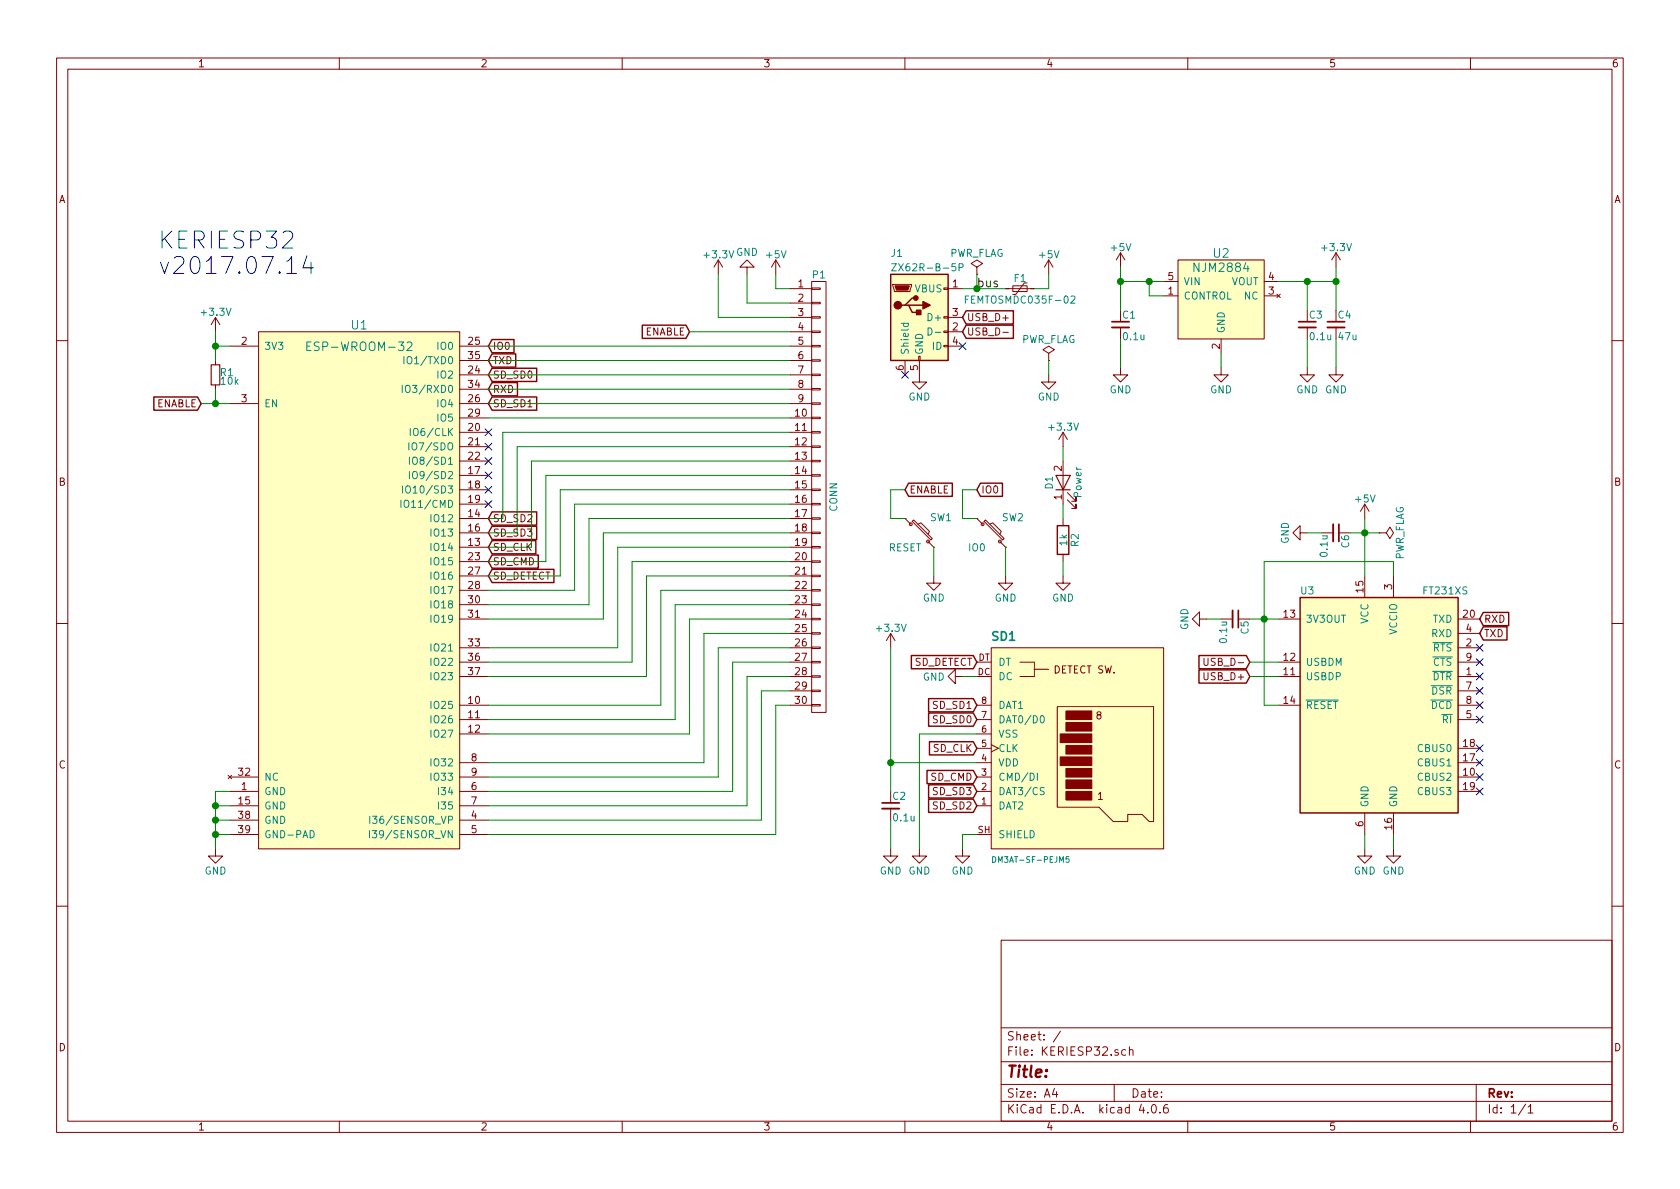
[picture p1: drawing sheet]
EESchema Schematic File Version 2
LIBS:power
LIBS:device
LIBS:transistors
LIBS:conn
LIBS:linear
LIBS:regul
LIBS:74xx
LIBS:cmos4000
LIBS:adc-dac
LIBS:memory
LIBS:xilinx
LIBS:microcontrollers
LIBS:dsp
LIBS:microchip
LIBS:analog_switches
LIBS:motorola
LIBS:texas
LIBS:intel
LIBS:audio
LIBS:interface
LIBS:digital-audio
LIBS:philips
LIBS:display
LIBS:cypress
LIBS:siliconi
LIBS:opto
LIBS:atmel
LIBS:contrib
LIBS:valves
LIBS:KERIESP32-cache
EELAYER 25 0
EELAYER END
$Descr A4 11693 8268
encoding utf-8
Sheet 1 1
Title ""
Date ""
Rev ""
Comp ""
Comment1 ""
Comment2 ""
Comment3 ""
Comment4 ""
$EndDescr
$Comp
L GND #PWR01
U 1 1
P 1500 5900
F 0 "#PWR01" H 1500 5650 50  0001 C CNN
F 1 "GND" H 1500 5750 50  0000 C CNN
F 2 "" H 1500 5900 50  0000 C CNN
F 3 "" H 1500 5900 50  0000 C CNN
	1    1500 5900
	1    0    0    -1  
$EndComp
Text GLabel 1400 2800 0    50   Input ~ 0
ENABLE
$Comp
L R_Small R1
U 1 1
P 1500 2600
F 0 "R1" H 1530 2620 50  0000 L CNN
F 1 "10k" H 1530 2560 50  0000 L CNN
F 2 "Resistors_SMD:R_0603" H 1500 2600 50  0001 C CNN
F 3 "" H 1500 2600 50  0000 C CNN
	1    1500 2600
	1    0    0    -1  
$EndComp
$Comp
L ESP-WROOM-32 U1
U 1 1
P 2500 3800
F 0 "U1" H 2500 5350 60  0000 C CNN
F 1 "ESP-WROOM-32" H 2500 5200 60  0000 C CNN
F 2 "KERIESP32:ESP-WROOM-32" H 2500 5300 60  0001 C CNN
F 3 "" H 2050 4900 60  0001 C CNN
	1    2500 3800
	1    0    0    -1  
$EndComp
$Comp
L NJM2884 U2
U 1 1
P 8500 1950
F 0 "U2" H 8500 2150 60  0000 C CNN
F 1 "NJM2884" H 8500 2050 60  0000 C CNN
F 2 "TO_SOT_Packages_SMD:SOT89-5_Housing" H 8500 2050 60  0001 C CNN
F 3 "" H 8500 2050 60  0000 C CNN
	1    8500 1950
	1    0    0    -1  
$EndComp
$Comp
L GND #PWR02
U 1 1
P 8500 2550
F 0 "#PWR02" H 8500 2300 50  0001 C CNN
F 1 "GND" H 8500 2400 50  0000 C CNN
F 2 "" H 8500 2550 50  0000 C CNN
F 3 "" H 8500 2550 50  0000 C CNN
	1    8500 2550
	1    0    0    -1  
$EndComp
$Comp
L C_Small C1
U 1 1
P 7800 2250
F 0 "C1" H 7810 2320 50  0000 L CNN
F 1 "0.1u" H 7810 2170 50  0000 L CNN
F 2 "Capacitors_SMD:C_0603" H 7800 2250 50  0001 C CNN
F 3 "" H 7800 2250 50  0000 C CNN
	1    7800 2250
	1    0    0    -1  
$EndComp
$Comp
L C_Small C3
U 1 1
P 9100 2250
F 0 "C3" H 9110 2320 50  0000 L CNN
F 1 "0.1u" H 9110 2170 50  0000 L CNN
F 2 "Capacitors_SMD:C_0603" H 9100 2250 50  0001 C CNN
F 3 "" H 9100 2250 50  0000 C CNN
	1    9100 2250
	1    0    0    -1  
$EndComp
$Comp
L C_Small C4
U 1 1
P 9300 2250
F 0 "C4" H 9310 2320 50  0000 L CNN
F 1 "47u" H 9310 2170 50  0000 L CNN
F 2 "Capacitors_SMD:C_1206" H 9300 2250 50  0001 C CNN
F 3 "" H 9300 2250 50  0000 C CNN
	1    9300 2250
	1    0    0    -1  
$EndComp
$Comp
L GND #PWR03
U 1 1
P 7800 2550
F 0 "#PWR03" H 7800 2300 50  0001 C CNN
F 1 "GND" H 7800 2400 50  0000 C CNN
F 2 "" H 7800 2550 50  0000 C CNN
F 3 "" H 7800 2550 50  0000 C CNN
	1    7800 2550
	1    0    0    -1  
$EndComp
$Comp
L GND #PWR04
U 1 1
P 9100 2550
F 0 "#PWR04" H 9100 2300 50  0001 C CNN
F 1 "GND" H 9100 2400 50  0000 C CNN
F 2 "" H 9100 2550 50  0000 C CNN
F 3 "" H 9100 2550 50  0000 C CNN
	1    9100 2550
	1    0    0    -1  
$EndComp
$Comp
L GND #PWR05
U 1 1
P 9300 2550
F 0 "#PWR05" H 9300 2300 50  0001 C CNN
F 1 "GND" H 9300 2400 50  0000 C CNN
F 2 "" H 9300 2550 50  0000 C CNN
F 3 "" H 9300 2550 50  0000 C CNN
	1    9300 2550
	1    0    0    -1  
$EndComp
$Comp
L +5V #PWR06
U 1 1
P 7800 1850
F 0 "#PWR06" H 7800 1700 50  0001 C CNN
F 1 "+5V" H 7800 1990 50  0000 C CNN
F 2 "" H 7800 1850 50  0000 C CNN
F 3 "" H 7800 1850 50  0000 C CNN
	1    7800 1850
	1    0    0    -1  
$EndComp
$Comp
L +3.3V #PWR07
U 1 1
P 9300 1850
F 0 "#PWR07" H 9300 1700 50  0001 C CNN
F 1 "+3.3V" H 9300 1990 50  0000 C CNN
F 2 "" H 9300 1850 50  0000 C CNN
F 3 "" H 9300 1850 50  0000 C CNN
	1    9300 1850
	1    0    0    -1  
$EndComp
$Comp
L +5V #PWR08
U 1 1
P 5400 1900
F 0 "#PWR08" H 5400 1750 50  0001 C CNN
F 1 "+5V" H 5400 2040 50  0000 C CNN
F 2 "" H 5400 1900 50  0000 C CNN
F 3 "" H 5400 1900 50  0000 C CNN
	1    5400 1900
	1    0    0    -1  
$EndComp
$Comp
L +3.3V #PWR09
U 1 1
P 5000 1900
F 0 "#PWR09" H 5000 1750 50  0001 C CNN
F 1 "+3.3V" H 5000 2040 50  0000 C CNN
F 2 "" H 5000 1900 50  0000 C CNN
F 3 "" H 5000 1900 50  0000 C CNN
	1    5000 1900
	1    0    0    -1  
$EndComp
$Comp
L GND #PWR010
U 1 1
P 5200 1900
F 0 "#PWR010" H 5200 1650 50  0001 C CNN
F 1 "GND" H 5200 1750 50  0000 C CNN
F 2 "" H 5200 1900 50  0000 C CNN
F 3 "" H 5200 1900 50  0000 C CNN
	1    5200 1900
	-1   0    0    1   
$EndComp
Text GLabel 4800 2300 0    50   Input ~ 0
ENABLE
$Comp
L +3.3V #PWR011
U 1 1
P 1500 2300
F 0 "#PWR011" H 1500 2150 50  0001 C CNN
F 1 "+3.3V" H 1500 2440 50  0000 C CNN
F 2 "" H 1500 2300 50  0000 C CNN
F 3 "" H 1500 2300 50  0000 C CNN
	1    1500 2300
	1    0    0    -1  
$EndComp
$Comp
L SW_PUSH_SMALL SW1
U 1 1
P 6400 3700
F 0 "SW1" H 6550 3810 50  0000 C CNN
F 1 "RESET" H 6300 3600 50  0000 C CNN
F 2 "KERIESP32:SW_PUSH" H 6400 3700 50  0001 C CNN
F 3 "" H 6400 3700 50  0000 C CNN
	1    6400 3700
	1    0    0    -1  
$EndComp
$Comp
L GND #PWR012
U 1 1
P 6500 4000
F 0 "#PWR012" H 6500 3750 50  0001 C CNN
F 1 "GND" H 6500 3850 50  0000 C CNN
F 2 "" H 6500 4000 50  0000 C CNN
F 3 "" H 6500 4000 50  0000 C CNN
	1    6500 4000
	1    0    0    -1  
$EndComp
Text GLabel 6300 3400 2    50   Input ~ 0
ENABLE
$Comp
L SW_PUSH_SMALL SW2
U 1 1
P 6900 3700
F 0 "SW2" H 7050 3810 50  0000 C CNN
F 1 "IO0" H 6800 3600 50  0000 C CNN
F 2 "KERIESP32:SW_PUSH" H 6900 3700 50  0001 C CNN
F 3 "" H 6900 3700 50  0000 C CNN
	1    6900 3700
	1    0    0    -1  
$EndComp
$Comp
L GND #PWR013
U 1 1
P 7000 4000
F 0 "#PWR013" H 7000 3750 50  0001 C CNN
F 1 "GND" H 7000 3850 50  0000 C CNN
F 2 "" H 7000 4000 50  0000 C CNN
F 3 "" H 7000 4000 50  0000 C CNN
	1    7000 4000
	1    0    0    -1  
$EndComp
Text GLabel 6800 3400 2    50   Input ~ 0
IO0
Text GLabel 3400 2400 2    50   Input ~ 0
IO0
$Comp
L Micro_SD SD1
U 1 1
P 7500 5250
F 0 "SD1" H 6900 6050 60  0000 L BNB
F 1 "DM3AT-SF-PEJM5" H 6900 4550 40  0000 L TNN
F 2 "KERIESP32:HIROSE-MICROSD-DM3AT-SF" H 6900 4350 40  0001 L CNN
F 3 "" V 7460 5190 60  0001 C CNN
F 4 "-" H 6900 6150 40  0001 L BNN "Part"
F 5 "Connector" H 6900 6250 40  0001 L BNN "Family"
	1    7500 5250
	1    0    0    -1  
$EndComp
Text GLabel 3400 2600 2    50   Input ~ 0
SD_SD0
Text GLabel 3400 2800 2    50   Input ~ 0
SD_SD1
Text GLabel 3400 3600 2    50   Input ~ 0
SD_SD2
Text GLabel 3400 3700 2    50   Input ~ 0
SD_SD3
Text GLabel 3400 3800 2    50   Input ~ 0
SD_CLK
Text GLabel 3400 3900 2    50   Input ~ 0
SD_CMD
Text GLabel 3400 4000 2    50   Input ~ 0
SD_DETECT
Text GLabel 6800 5000 0    50   Input ~ 0
SD_SD0
Text GLabel 6800 4900 0    50   Input ~ 0
SD_SD1
Text GLabel 6800 5600 0    50   Input ~ 0
SD_SD2
Text GLabel 6800 5500 0    50   Input ~ 0
SD_SD3
Text GLabel 6800 5200 0    50   Input ~ 0
SD_CLK
Text GLabel 6800 5400 0    50   Input ~ 0
SD_CMD
Text GLabel 6800 4600 0    50   Input ~ 0
SD_DETECT
$Comp
L GND #PWR014
U 1 1
P 6700 4700
F 0 "#PWR014" H 6700 4450 50  0001 C CNN
F 1 "GND" V 6700 4500 50  0000 C CNN
F 2 "" H 6700 4700 50  0000 C CNN
F 3 "" H 6700 4700 50  0000 C CNN
	1    6700 4700
	0    1    1    0   
$EndComp
$Comp
L GND #PWR015
U 1 1
P 6700 5900
F 0 "#PWR015" H 6700 5650 50  0001 C CNN
F 1 "GND" H 6700 5750 50  0000 C CNN
F 2 "" H 6700 5900 50  0000 C CNN
F 3 "" H 6700 5900 50  0000 C CNN
	1    6700 5900
	1    0    0    -1  
$EndComp
$Comp
L GND #PWR016
U 1 1
P 6400 5900
F 0 "#PWR016" H 6400 5650 50  0001 C CNN
F 1 "GND" H 6400 5750 50  0000 C CNN
F 2 "" H 6400 5900 50  0000 C CNN
F 3 "" H 6400 5900 50  0000 C CNN
	1    6400 5900
	1    0    0    -1  
$EndComp
$Comp
L +3.3V #PWR017
U 1 1
P 6200 4500
F 0 "#PWR017" H 6200 4350 50  0001 C CNN
F 1 "+3.3V" H 6200 4640 50  0000 C CNN
F 2 "" H 6200 4500 50  0000 C CNN
F 3 "" H 6200 4500 50  0000 C CNN
	1    6200 4500
	1    0    0    -1  
$EndComp
$Comp
L C_Small C2
U 1 1
P 6200 5600
F 0 "C2" H 6210 5670 50  0000 L CNN
F 1 "0.1u" H 6210 5520 50  0000 L CNN
F 2 "Capacitors_SMD:C_0603" H 6200 5600 50  0001 C CNN
F 3 "" H 6200 5600 50  0000 C CNN
	1    6200 5600
	1    0    0    -1  
$EndComp
$Comp
L GND #PWR018
U 1 1
P 6200 5900
F 0 "#PWR018" H 6200 5650 50  0001 C CNN
F 1 "GND" H 6200 5750 50  0000 C CNN
F 2 "" H 6200 5900 50  0000 C CNN
F 3 "" H 6200 5900 50  0000 C CNN
	1    6200 5900
	1    0    0    -1  
$EndComp
$Comp
L USB_OTG J1
U 1 1
P 6400 2200
F 0 "J1" H 6200 2650 50  0000 L CNN
F 1 "ZX62R-B-5P" H 6200 2550 50  0000 L CNN
F 2 "KERIESP32:ZX62R-B-5P" H 6550 2150 50  0001 C CNN
F 3 "" H 6550 2150 50  0001 C CNN
	1    6400 2200
	1    0    0    -1  
$EndComp
$Comp
L Polyfuse_Small F1
U 1 1
P 7100 2000
F 0 "F1" V 7025 2000 50  0000 C CNN
F 1 "FEMTOSMDC035F-02" V 7175 2000 50  0000 C CNN
F 2 "Capacitors_SMD:C_0603" H 7150 1800 50  0001 L CNN
F 3 "" H 7100 2000 50  0001 C CNN
	1    7100 2000
	0    1    1    0   
$EndComp
$Comp
L +5V #PWR019
U 1 1
P 7300 1900
F 0 "#PWR019" H 7300 1750 50  0001 C CNN
F 1 "+5V" H 7300 2040 50  0000 C CNN
F 2 "" H 7300 1900 50  0001 C CNN
F 3 "" H 7300 1900 50  0001 C CNN
	1    7300 1900
	1    0    0    -1  
$EndComp
$Comp
L GND #PWR020
U 1 1
P 6400 2600
F 0 "#PWR020" H 6400 2350 50  0001 C CNN
F 1 "GND" H 6400 2450 50  0000 C CNN
F 2 "" H 6400 2600 50  0001 C CNN
F 3 "" H 6400 2600 50  0001 C CNN
	1    6400 2600
	1    0    0    -1  
$EndComp
Text GLabel 6700 2300 2    50   Input ~ 0
USB_D-
Text GLabel 6700 2200 2    50   Input ~ 0
USB_D+
Text GLabel 8700 4700 0    50   Input ~ 0
USB_D+
Text GLabel 8700 4600 0    50   Input ~ 0
USB_D-
NoConn ~ 6300 2600
NoConn ~ 6700 2400
Text GLabel 3400 2500 2    50   Input ~ 0
TXD
Text GLabel 3400 2700 2    50   Input ~ 0
RXD
Text GLabel 10300 4300 2    50   Input ~ 0
RXD
Text GLabel 10300 4400 2    50   Input ~ 0
TXD
$Comp
L +5V #PWR021
U 1 1
P 9500 3600
F 0 "#PWR021" H 9500 3450 50  0001 C CNN
F 1 "+5V" H 9500 3740 50  0000 C CNN
F 2 "" H 9500 3600 50  0001 C CNN
F 3 "" H 9500 3600 50  0001 C CNN
	1    9500 3600
	1    0    0    -1  
$EndComp
$Comp
L C_Small C5
U 1 1
P 8600 4300
F 0 "C5" H 8610 4370 50  0000 L CNN
F 1 "0.1u" H 8610 4220 50  0000 L CNN
F 2 "Capacitors_SMD:C_0603" H 8600 4300 50  0001 C CNN
F 3 "" H 8600 4300 50  0001 C CNN
	1    8600 4300
	0    1    1    0   
$EndComp
$Comp
L C_Small C6
U 1 1
P 9300 3700
F 0 "C6" H 9310 3770 50  0000 L CNN
F 1 "0.1u" H 9310 3620 50  0000 L CNN
F 2 "Capacitors_SMD:C_0603" H 9300 3700 50  0001 C CNN
F 3 "" H 9300 3700 50  0001 C CNN
	1    9300 3700
	0    1    1    0   
$EndComp
NoConn ~ 3400 3000
NoConn ~ 3400 3100
NoConn ~ 3400 3200
NoConn ~ 3400 3300
NoConn ~ 3400 3400
NoConn ~ 3400 3500
$Comp
L FT231XS U3
U 1 1
P 9600 4900
F 0 "U3" H 9050 5700 50  0000 L CNN
F 1 "FT231XS" H 9900 5700 50  0000 L CNN
F 2 "SMD_Packages:SSOP-20" H 9600 4900 50  0001 C CNN
F 3 "" H 9600 4900 50  0000 C CNN
	1    9600 4900
	1    0    0    -1  
$EndComp
$Comp
L GND #PWR022
U 1 1
P 8400 4300
F 0 "#PWR022" H 8400 4050 50  0001 C CNN
F 1 "GND" H 8400 4150 50  0000 C CNN
F 2 "" H 8400 4300 50  0001 C CNN
F 3 "" H 8400 4300 50  0001 C CNN
	1    8400 4300
	0    1    1    0   
$EndComp
$Comp
L GND #PWR023
U 1 1
P 9100 3700
F 0 "#PWR023" H 9100 3450 50  0001 C CNN
F 1 "GND" H 9100 3550 50  0000 C CNN
F 2 "" H 9100 3700 50  0001 C CNN
F 3 "" H 9100 3700 50  0001 C CNN
	1    9100 3700
	0    1    1    0   
$EndComp
$Comp
L GND #PWR024
U 1 1
P 9500 5900
F 0 "#PWR024" H 9500 5650 50  0001 C CNN
F 1 "GND" H 9500 5750 50  0000 C CNN
F 2 "" H 9500 5900 50  0000 C CNN
F 3 "" H 9500 5900 50  0000 C CNN
	1    9500 5900
	1    0    0    -1  
$EndComp
$Comp
L GND #PWR025
U 1 1
P 9700 5900
F 0 "#PWR025" H 9700 5650 50  0001 C CNN
F 1 "GND" H 9700 5750 50  0000 C CNN
F 2 "" H 9700 5900 50  0000 C CNN
F 3 "" H 9700 5900 50  0000 C CNN
	1    9700 5900
	1    0    0    -1  
$EndComp
NoConn ~ 10300 4500
NoConn ~ 10300 4600
NoConn ~ 10300 4700
NoConn ~ 10300 4800
NoConn ~ 10300 4900
NoConn ~ 10300 5000
NoConn ~ 10300 5200
NoConn ~ 10300 5300
NoConn ~ 10300 5400
NoConn ~ 10300 5500
$Comp
L LED D1
U 1 1
P 7400 3350
F 0 "D1" H 7400 3450 50  0000 C CNN
F 1 "Power" H 7400 3250 50  0000 C CNN
F 2 "LEDs:LED_0603" H 7400 3350 50  0001 C CNN
F 3 "" H 7400 3350 50  0001 C CNN
	1    7400 3350
	0    -1   -1   0   
$EndComp
$Comp
L R R2
U 1 1
P 7400 3750
F 0 "R2" V 7480 3750 50  0000 C CNN
F 1 "1k" V 7400 3750 50  0000 C CNN
F 2 "Resistors_SMD:R_0603" V 7330 3750 50  0001 C CNN
F 3 "" H 7400 3750 50  0001 C CNN
	1    7400 3750
	1    0    0    -1  
$EndComp
$Comp
L GND #PWR026
U 1 1
P 7400 4000
F 0 "#PWR026" H 7400 3750 50  0001 C CNN
F 1 "GND" H 7400 3850 50  0000 C CNN
F 2 "" H 7400 4000 50  0001 C CNN
F 3 "" H 7400 4000 50  0001 C CNN
	1    7400 4000
	1    0    0    -1  
$EndComp
$Comp
L PWR_FLAG #FLG027
U 1 1
P 9600 3700
F 0 "#FLG027" H 9600 3775 50  0001 C CNN
F 1 "PWR_FLAG" H 9600 3850 50  0000 C CNN
F 2 "" H 9600 3700 50  0001 C CNN
F 3 "" H 9600 3700 50  0001 C CNN
	1    9600 3700
	0    1    1    0   
$EndComp
$Comp
L PWR_FLAG #FLG028
U 1 1
P 7300 2500
F 0 "#FLG028" H 7300 2575 50  0001 C CNN
F 1 "PWR_FLAG" H 7300 2650 50  0000 C CNN
F 2 "" H 7300 2500 50  0001 C CNN
F 3 "" H 7300 2500 50  0001 C CNN
	1    7300 2500
	1    0    0    -1  
$EndComp
$Comp
L GND #PWR029
U 1 1
P 7300 2600
F 0 "#PWR029" H 7300 2350 50  0001 C CNN
F 1 "GND" H 7300 2450 50  0000 C CNN
F 2 "" H 7300 2600 50  0001 C CNN
F 3 "" H 7300 2600 50  0001 C CNN
	1    7300 2600
	1    0    0    -1  
$EndComp
$Comp
L PWR_FLAG #FLG030
U 1 1
P 6800 1900
F 0 "#FLG030" H 6800 1975 50  0001 C CNN
F 1 "PWR_FLAG" H 6800 2050 50  0000 C CNN
F 2 "" H 6800 1900 50  0001 C CNN
F 3 "" H 6800 1900 50  0001 C CNN
	1    6800 1900
	1    0    0    -1  
$EndComp
Text Label 6800 2000 0    60   ~ 0
bus
Wire Wire Line
	1500 5500 1500 5900
Wire Wire Line
	1500 5600 1600 5600
Wire Wire Line
	1500 5700 1600 5700
Connection ~ 1500 5600
Wire Wire Line
	1500 5800 1600 5800
Connection ~ 1500 5700
Wire Wire Line
	1500 5500 1600 5500
Connection ~ 1500 5800
Wire Wire Line
	1500 2700 1500 2800
Wire Wire Line
	1400 2800 1600 2800
Connection ~ 1500 2800
Wire Wire Line
	3400 2400 5500 2400
Wire Wire Line
	3400 2600 5500 2600
Wire Wire Line
	3400 2800 5500 2800
Wire Wire Line
	3400 2900 5500 2900
Wire Wire Line
	3400 3600 3500 3600
Wire Wire Line
	3500 3600 3500 3000
Wire Wire Line
	3500 3000 5500 3000
Wire Wire Line
	3600 3100 5500 3100
Wire Wire Line
	3600 3100 3600 3700
Wire Wire Line
	3600 3700 3400 3700
Wire Wire Line
	3400 3800 3700 3800
Wire Wire Line
	3700 3800 3700 3200
Wire Wire Line
	3700 3200 5500 3200
Wire Wire Line
	3800 3300 5500 3300
Wire Wire Line
	3800 3300 3800 3900
Wire Wire Line
	3800 3900 3400 3900
Wire Wire Line
	3400 4000 3900 4000
Wire Wire Line
	3900 4000 3900 3400
Wire Wire Line
	3900 3400 5500 3400
Wire Wire Line
	4000 3500 5500 3500
Wire Wire Line
	4000 3500 4000 4100
Wire Wire Line
	4000 4100 3400 4100
Wire Wire Line
	3400 4200 4100 4200
Wire Wire Line
	4100 4200 4100 3600
Wire Wire Line
	4100 3600 5500 3600
Wire Wire Line
	4200 3700 5500 3700
Wire Wire Line
	4200 3700 4200 4300
Wire Wire Line
	4200 4300 3400 4300
Wire Wire Line
	3400 4500 4300 4500
Wire Wire Line
	4300 4500 4300 3800
Wire Wire Line
	4300 3800 5500 3800
Wire Wire Line
	3400 4600 4400 4600
Wire Wire Line
	4400 4600 4400 3900
Wire Wire Line
	4400 3900 5500 3900
Wire Wire Line
	3400 4700 4500 4700
Wire Wire Line
	4500 4700 4500 4000
Wire Wire Line
	4500 4000 5500 4000
Wire Wire Line
	3400 4900 4600 4900
Wire Wire Line
	4600 4900 4600 4100
Wire Wire Line
	4600 4100 5500 4100
Wire Wire Line
	3400 5000 4700 5000
Wire Wire Line
	4700 5000 4700 4200
Wire Wire Line
	4700 4200 5500 4200
Wire Wire Line
	3400 5100 4800 5100
Wire Wire Line
	4800 5100 4800 4300
Wire Wire Line
	3400 5300 4900 5300
Wire Wire Line
	4900 5300 4900 4400
Wire Wire Line
	3400 5400 5000 5400
Wire Wire Line
	5000 5400 5000 4500
Wire Wire Line
	3400 5500 5100 5500
Wire Wire Line
	5100 5500 5100 4600
Wire Wire Line
	5200 4700 5200 5600
Wire Wire Line
	5200 5600 3400 5600
Wire Wire Line
	3400 5700 5300 5700
Wire Wire Line
	5300 5700 5300 4800
Wire Wire Line
	5400 4900 5400 5800
Wire Wire Line
	5400 5800 3400 5800
Wire Wire Line
	7800 2550 7800 2350
Wire Wire Line
	8500 2450 8500 2550
Wire Wire Line
	9100 2550 9100 2350
Wire Wire Line
	9300 2550 9300 2350
Wire Wire Line
	9100 2150 9100 1950
Wire Wire Line
	8900 1950 9300 1950
Wire Wire Line
	9300 1850 9300 2150
Connection ~ 9100 1950
Wire Wire Line
	7800 1850 7800 2150
Wire Wire Line
	7800 1950 8100 1950
Connection ~ 7800 1950
Connection ~ 9300 1950
Wire Wire Line
	8100 2050 8000 2050
Wire Wire Line
	8000 2050 8000 1950
Connection ~ 8000 1950
Wire Wire Line
	1500 2300 1500 2500
Connection ~ 1500 2400
Wire Wire Line
	5400 1900 5400 2000
Wire Wire Line
	5400 2000 5500 2000
Wire Wire Line
	5500 2100 5200 2100
Wire Wire Line
	5200 2100 5200 1900
Wire Wire Line
	5500 2200 5000 2200
Wire Wire Line
	5000 2200 5000 1900
Wire Wire Line
	4800 2300 5500 2300
Wire Wire Line
	5500 2500 3400 2500
Wire Wire Line
	3400 2700 5500 2700
Wire Wire Line
	4800 4300 5500 4300
Wire Wire Line
	4900 4400 5500 4400
Wire Wire Line
	5000 4500 5500 4500
Wire Wire Line
	5100 4600 5500 4600
Wire Wire Line
	5200 4700 5500 4700
Wire Wire Line
	5300 4800 5500 4800
Wire Wire Line
	5400 4900 5500 4900
Wire Wire Line
	1500 2400 1600 2400
Wire Wire Line
	6300 3400 6200 3400
Wire Wire Line
	6200 3400 6200 3600
Wire Wire Line
	6200 3600 6300 3600
Wire Wire Line
	6500 3800 6500 4000
Wire Wire Line
	6800 3400 6700 3400
Wire Wire Line
	6700 3400 6700 3600
Wire Wire Line
	6700 3600 6800 3600
Wire Wire Line
	7000 3800 7000 4000
Wire Wire Line
	6700 4700 6800 4700
Wire Wire Line
	6700 5900 6700 5800
Wire Wire Line
	6700 5800 6800 5800
Wire Wire Line
	6400 5900 6400 5100
Wire Wire Line
	6400 5100 6800 5100
Wire Wire Line
	6200 4500 6200 5500
Wire Wire Line
	6200 5300 6800 5300
Wire Wire Line
	6200 5700 6200 5900
Connection ~ 6200 5300
Wire Wire Line
	7200 2000 7300 2000
Wire Wire Line
	7300 2000 7300 1900
Wire Wire Line
	6700 2000 7000 2000
Wire Wire Line
	9500 3600 9500 4000
Wire Wire Line
	8800 3900 9700 3900
Wire Wire Line
	9700 3900 9700 4000
Wire Wire Line
	9400 3700 9600 3700
Connection ~ 9500 3700
Wire Wire Line
	8900 4300 8700 4300
Wire Wire Line
	8800 3900 8800 4900
Connection ~ 8800 4300
Wire Wire Line
	8400 4300 8500 4300
Wire Wire Line
	9100 3700 9200 3700
Wire Wire Line
	9700 5900 9700 5800
Wire Wire Line
	9500 5800 9500 5900
Wire Wire Line
	8800 4900 8900 4900
Wire Wire Line
	8900 4600 8700 4600
Wire Wire Line
	8700 4700 8900 4700
Wire Wire Line
	7400 4000 7400 3900
Wire Wire Line
	7400 3600 7400 3500
Wire Wire Line
	7400 3200 7400 3100
Wire Wire Line
	7300 2500 7300 2600
Wire Wire Line
	6800 2000 6800 1900
$Comp
L +3.3V #PWR031
U 1 1
P 7400 3100
F 0 "#PWR031" H 7400 2950 50  0001 C CNN
F 1 "+3.3V" H 7400 3240 50  0000 C CNN
F 2 "" H 7400 3100 50  0000 C CNN
F 3 "" H 7400 3100 50  0000 C CNN
	1    7400 3100
	1    0    0    -1  
$EndComp
$Comp
L CONN_01X30 P1
U 1 1
P 5700 3450
F 0 "P1" H 5700 5000 50  0000 C CNN
F 1 "CONN" V 5800 3450 50  0000 C CNN
F 2 "KERIESP32:Pin_Header_Straight_1x30_Pitch2.54mm" H 5700 3450 50  0001 C CNN
F 3 "" H 5700 3450 50  0000 C CNN
	1    5700 3450
	1    0    0    -1  
$EndComp
Connection ~ 6800 2000
Text Notes 1100 1900 0    118  ~ 0
KERIESP32\nv2017.07.14
$EndSCHEMATC
